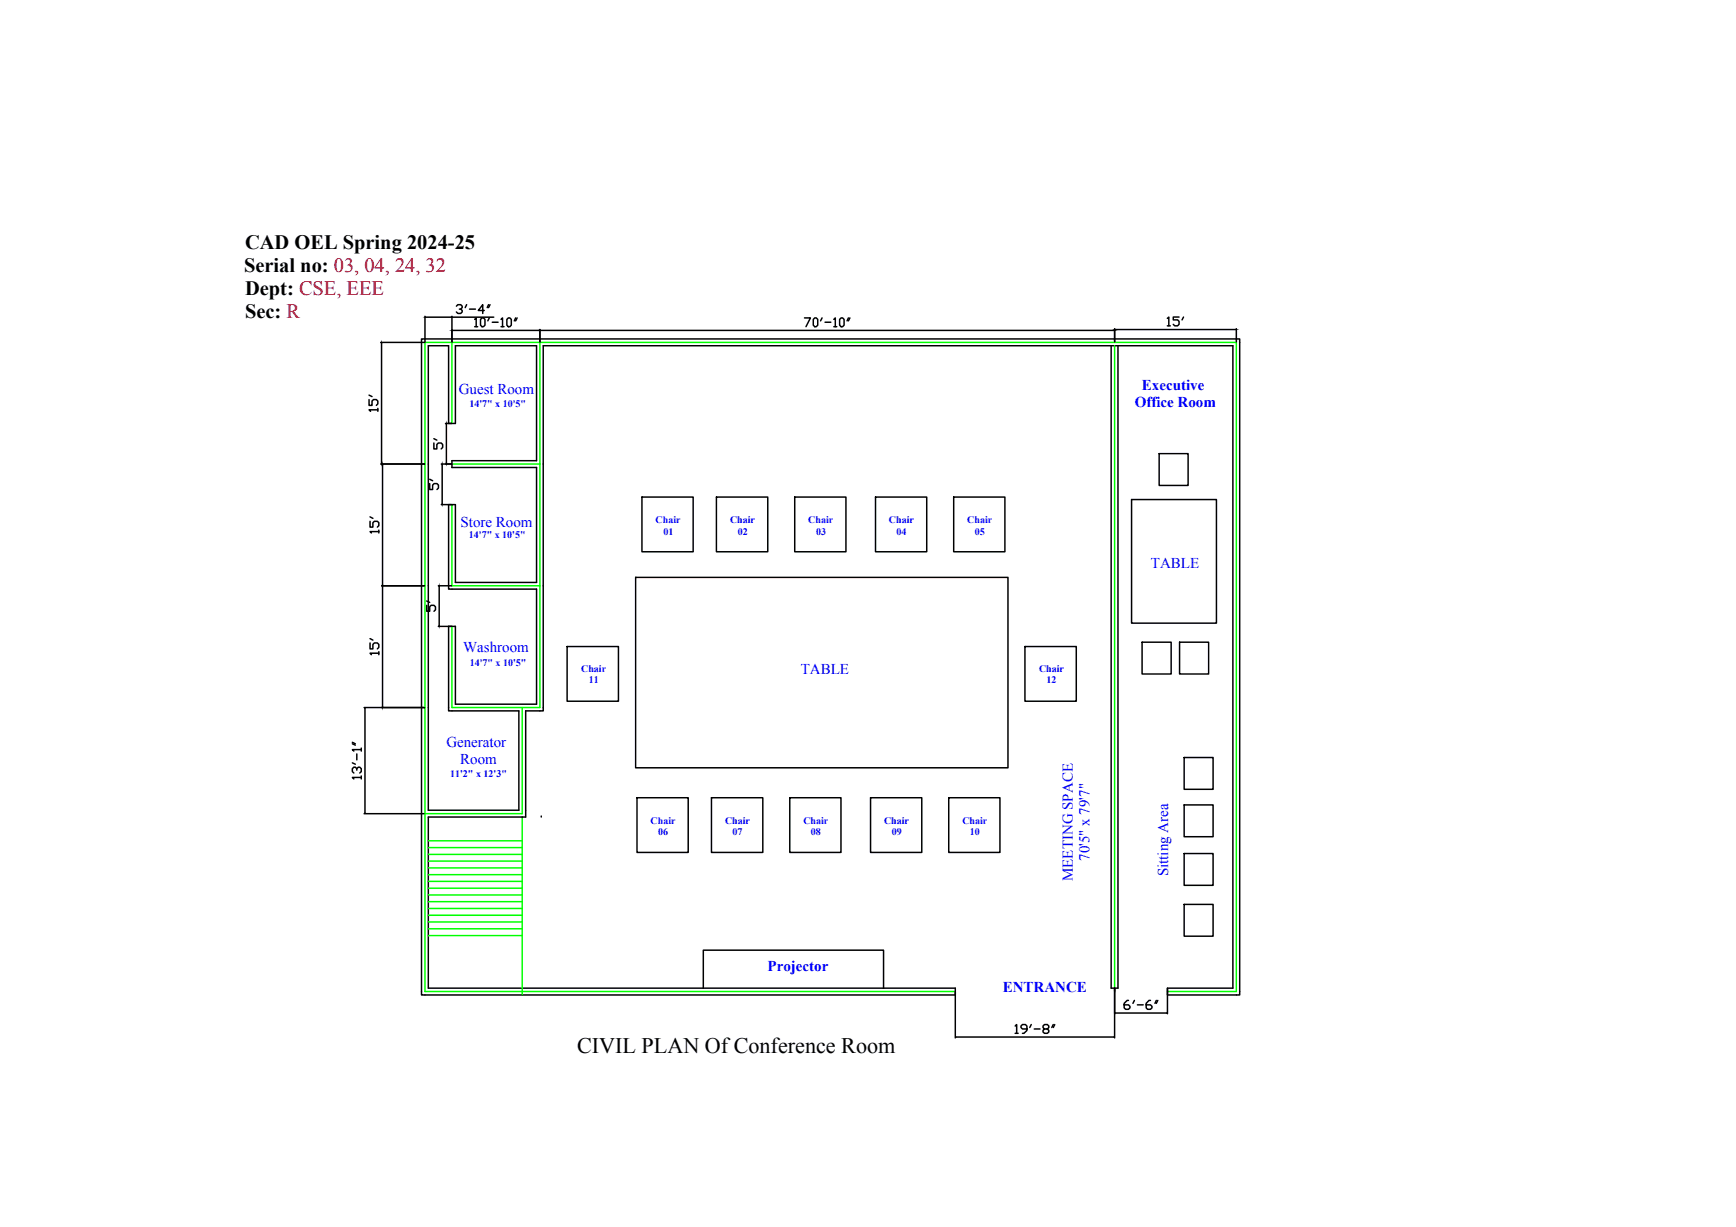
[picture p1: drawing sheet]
<svg xmlns="http://www.w3.org/2000/svg" width="297mm" height="210mm" viewBox="0 0 297 210" stroke-linecap="round" stroke-linejoin="round" font-family="sans-serif">
<!-- layer: 0 -->
<g fill="none" stroke="#0f0" stroke-width=".25">
<path d="M77.3 58.6v13.8M92.4 58.6v62.4h-15.1v-13.8M190.7 59.1v109.9M77.3 79.4h15.1M77.3 86.3v13.9h15.1M89.4 121v18.2h-16.7M89.4 139.8v30.4M73.3 147.3h16.1M73.3 146.2h16.1M73.3 145h16.1M73.3 143.8h16.1M73.3 148.5h16.1"/>
<path d="M73.3 149.6h16.1M73.3 150.8h16.1M73.3 151.9h16.1M73.3 153.1h16.1M73.3 154.2h16.1M73.3 155.4h16.1M73.3 156.6h16.1M73.3 157.7h16.1M73.3 158.9h16.1M73.3 160h16.1M163.5 169.6h-90.8v-111h138.8v111h-11.7"/>
</g>
<g fill="none" stroke="#000" stroke-width=".25">
<path d="M65.1 58.6h7.5M65.3 58.7v20.6M72.7 54.1v4.4M72.8 54.3h4.4M77.3 54.1v4.4M77.3 54.3h7.2M77.5 56.5h14.8M78.1 52.4l.2-.3h.5l.3 .3v.2l-.3 .3h-.2M78.8 52.9l.3 .2v.3l-.3 .2h-.5l-.2-.2M79.8 52.1l-.2 .5M80.3 52.9h1.1M81.2 54.6l.3-.2v1.5"/>
<path d="M81.2 55.9h.5M82.2 54.6l.3-.2h.2l.3 .2v1l-.3 .3h-.2l-.3-.3zM82.9 53.1h-1.1l.8-1v1.5M83.6 52.1l-.2 .5M83.7 54.4l-.2 .5M83.8 52.1l-.2 .5M84.2 55.1h1M85.7 54.6l.3-.2v1.5M85.7 55.9h.5M86.7 54.6l.3-.2h.2l.3 .2v1l-.3 .3h-.2l-.3-.3zM88.2 54.4l-.2 .5M88.5 54.4l-.3 .5"/>
<path d="M92.4 56.4v2.1M92.5 56.5h98.1M137.7 54.4h1l-.8 1.5M139.2 54.6l.2-.2h.3l.2 .2v1l-.2 .3h-.3l-.2-.3zM140.7 54.4l-.3 .5M141.2 55.1h1M142.7 54.6l.2-.2v1.5M142.7 55.9h.5M143.7 54.6l.2-.2h.3l.2 .2v1l-.2 .3h-.3l-.2-.3zM145.2 54.4l-.3 .5M145.4 54.4l-.2 .5M190.1 59.1v109.9h1.2v-109.9"/>
<path d="M190.7 56.2v2.3M190.8 56.4h20.6M199.7 54.5l.3-.3v1.5M199.7 55.7h.5M201.7 54.2h-.9v.5h.7l.2 .3v.5l-.2 .2h-.5l-.2-.2M202.5 54.2l-.2 .5M211.5 56.2v2.3M63.1 68.4v.9h.6v-.7l.2-.2h.5l.3 .2v.5l-.3 .2M63.1 67.6l.6 .2M64.7 70.1h-1.6l.3 .3M64.7 69.9v.5M65.1 79.4h7.5"/>
<path d="M65.5 79.5v20.6M74.2 75.8v1h.5v-.8l.3-.2h.5l.2 .2v.5l-.2 .3M74.2 75l.5 .3M75.5 79.4h1.8M75.7 79.5v6.7M76.2 72.4h1.7v-13.3h13.9v19.7h-14.5v1.2h14.5v19.6h-13.9v-13.3h-2.4M76.4 72.6v6.7M76.8 72.4v-13.3h-3.5v79.5h15.5v-17h-12v-14.4M198.3 77.6h5v5.4h-5zM63.3 89.2v1h.5v-.8l.3-.2h.5l.2 .2v.5l-.2 .3M63.3 88.4l.5 .3M64.8 90.9h-1.5l.2 .3"/>
<path d="M64.8 90.7v.5M73.5 82.7v1h.5v-.7l.3-.3h.5l.2 .3v.5l-.2 .2M73.5 82l.5 .2M76.8 86.3v14.5h15v19.7h-13.9v-13.3h-2.9M108.8 98.8h63.7v32.5h-63.7zM109.8 85h8.8v9.4h-8.8zM122.6 85h8.8v9.4h-8.8zM136 85h8.7v9.4h-8.7zM149.8 85h8.8v9.4h-8.8zM163.2 85h8.7v9.4h-8.7zM193.6 85.5h14.5v21.1h-14.5zM63.3 110v1h.5v-.8l.3-.2h.5l.2 .2v.6l-.2 .2"/>
<path d="M63.3 109.2l.5 .3M64.8 111.7h-1.5l.2 .3M64.8 111.5v.5M65.3 100.2h7.3M65.5 100.3v20.6M73 103.6v1h.5v-.8l.3-.2h.5l.2 .2v.5l-.2 .3M73 102.8l.5 .2M75 100.2h2.3M75.1 100.3v6.7M97 110.6h8.8v9.4h-8.8zM175.4 110.6h8.8v9.4h-8.8zM195.4 109.9h5v5.4h-5z"/>
<path d="M201.8 109.9h5v5.4h-5zM60.3 130.5l.5 .2M60.3 127.2l.5 .3M60.3 127l.5 .2M61.1 131.7v-.2l-.3-.3h-.3l-.2 .3v.5l.2 .2M61.1 131.5l.2-.3h.3l.2 .3v.5l-.2 .2M61.1 129v1M61.8 133h-1.5l.2 .3M61.8 128.2h-1.5l.2 .3M61.8 128v.5M61.8 132.7v.6M62.3 121h10.3"/>
<path d="M62.3 139.2h10.3M62.4 121.1v18M92.6 139.8h.1M109 136.5h8.8v9.3h-8.8zM121.7 136.5h8.8v9.3h-8.8zM135.1 136.5h8.8v9.3h-8.8zM149 136.5h8.7v9.3h-8.7zM162.3 136.5h8.8v9.3h-8.8zM202.6 137.7h5v5.4h-5zM202.6 129.6h5v5.4h-5zM202.6 146h5v5.5h-5zM202.6 154.7h5v5.5h-5z"/>
<path d="M120.3 169v-6.5h30.9v6.5M163.5 170.2h-91.4v-112.2h140v112.2h-12.3M163.6 177.4h27M173.7 175.5l.3-.2v1.5M173.7 176.8h.5M175.7 176h-.8l-.2-.2v-.3l.2-.2h.6l.2 .2v.8l-.5 .5h-.3M176.5 175.3l-.3 .5M177 176h1M178.7 176l-.2-.2v-.3l.2-.2h.5l.3 .2v.3l-.3 .2h-.5l-.2 .3v.2l.2 .3h.5l.3-.3v-.2l-.3-.3M180.2 175.3l-.2 .5M180.5 175.3l-.3 .5M190.7 169v8.6"/>
<path d="M190.8 173.3h8.8M193.1 171.1h-.2l-.6 .5v.8l.3 .3h.5l.2-.3v-.2l-.2-.3h-.8M194.1 171.1l-.2 .5M194.6 171.9h1M196.9 171.1h-.3l-.5 .5v.8l.2 .3h.6l.2-.3v-.2l-.2-.3h-.8M197.9 171.1l-.3 .5M198.1 171.1l-.2 .5M199.8 173.4v-4.4h11.2v-109.9h-118.1v62.5h-3v18.2h-16.6v29.2h90.2v8.6"/>
</g>
<g fill="#000" stroke="#000" stroke-width=".17">
<path d="M65.3 58.6v.1zM72.7 54.3l.1-.1zM77.2 54.2l.1 .1zM77.3 56.5h.2zM92.3 56.5h.1zM92.4 56.5h.1zM190.6 56.5h.1zM190.7 56.4h.1zM211.4 56.4h.1zM65.3 79.3v.1zM65.5 79.4v.1zM75.7 79.4v.1z"/>
<path d="M76.4 72.4v.2zM76.4 79.3v.1zM75.6 86.2l.1 .1zM65.4 100.1l.1 .1zM65.5 100.2v.1zM75.1 100.2l.1 .1zM75.1 107v.2zM62.4 139.1v.1zM62.4 121v.1zM65.4 120.9l.1 .1zM163.5 177.4h.1zM190.6 177.4h.1z"/>
<path d="M190.7 173.3h.1zM199.6 173.3h.2z"/>
</g>
<text font-size="3.8" x="98.7" y="180.2">CIVIL PLAN Of Conference Room</text>
<g font-size="3.5">
<text x="41.8" y="46.6">Serial no: 03, 04, 24, 32</text>
<text x="41.9" y="42.6">CAD OEL Spring 2024-25</text>
<text x="41.9" y="50.5">Dept: CSE, EEE</text>
<text x="41.9" y="54.4">Sec: R</text>
</g>
<g font-size="2.6" fill="#00f">
<text x="78.5" y="67.4">Guest Room</text>
<text x="194.2" y="69.7">Office Room</text>
<text x="195.4" y="66.8">Executive</text>
<text x="78.8" y="90.1">Store Room</text>
<text x="196.9" y="97.1">TABLE</text>
<text x="79.3" y="111.6">Washroom</text>
<text x="137" y="115.3">TABLE</text>
<text x="76.4" y="127.7">Generator</text>
<text x="78.8" y="130.6">Room</text>
<text x="186.4" y="147.3" transform="rotate(-90 186.4 147.3)">70'5&quot; x 79'7&quot;</text>
<text x="199.9" y="149.9" transform="rotate(-90 199.9 149.9)">Sitting Area</text>
<text x="183.5" y="150.7" transform="rotate(-90 183.5 150.7)">MEETING SPACE</text>
<text x="131.3" y="166.1">Projector</text>
<text x="171.6" y="169.7">ENTRANCE</text>
</g>
<g font-size="1.7" fill="#00f">
<text x="80.3" y="69.7">14'7&quot; x 10'5&quot;</text>
<text x="112.2" y="89.5">Chair</text>
<text x="124.9" y="89.5">Chair</text>
<text x="138.3" y="89.5">Chair</text>
<text x="152.1" y="89.5">Chair</text>
<text x="165.5" y="89.5">Chair</text>
<text x="80.2" y="92">14'7&quot; x 10'5&quot;</text>
<text x="113.5" y="91.5">01</text>
<text x="126.2" y="91.5">02</text>
<text x="139.6" y="91.5">03</text>
<text x="153.4" y="91.5">04</text>
<text x="166.8" y="91.5">05</text>
<text x="80.4" y="113.9">14'7&quot; x 10'5&quot;</text>
<text x="99.4" y="114.9">Chair</text>
<text x="100.8" y="116.9">11</text>
<text x="177.8" y="114.9">Chair</text>
<text x="179.1" y="116.9">12</text>
<text x="77" y="133">11'2&quot; x 12'3&quot;</text>
<text x="111.3" y="141">Chair</text>
<text x="112.6" y="142.9">06</text>
<text x="124.1" y="141">Chair</text>
<text x="125.4" y="142.9">07</text>
<text x="137.5" y="141">Chair</text>
<text x="138.8" y="142.9">08</text>
<text x="151.3" y="141">Chair</text>
<text x="152.6" y="142.9">09</text>
<text x="164.7" y="141">Chair</text>
<text x="165.9" y="142.9">10</text>
</g>
</svg>
